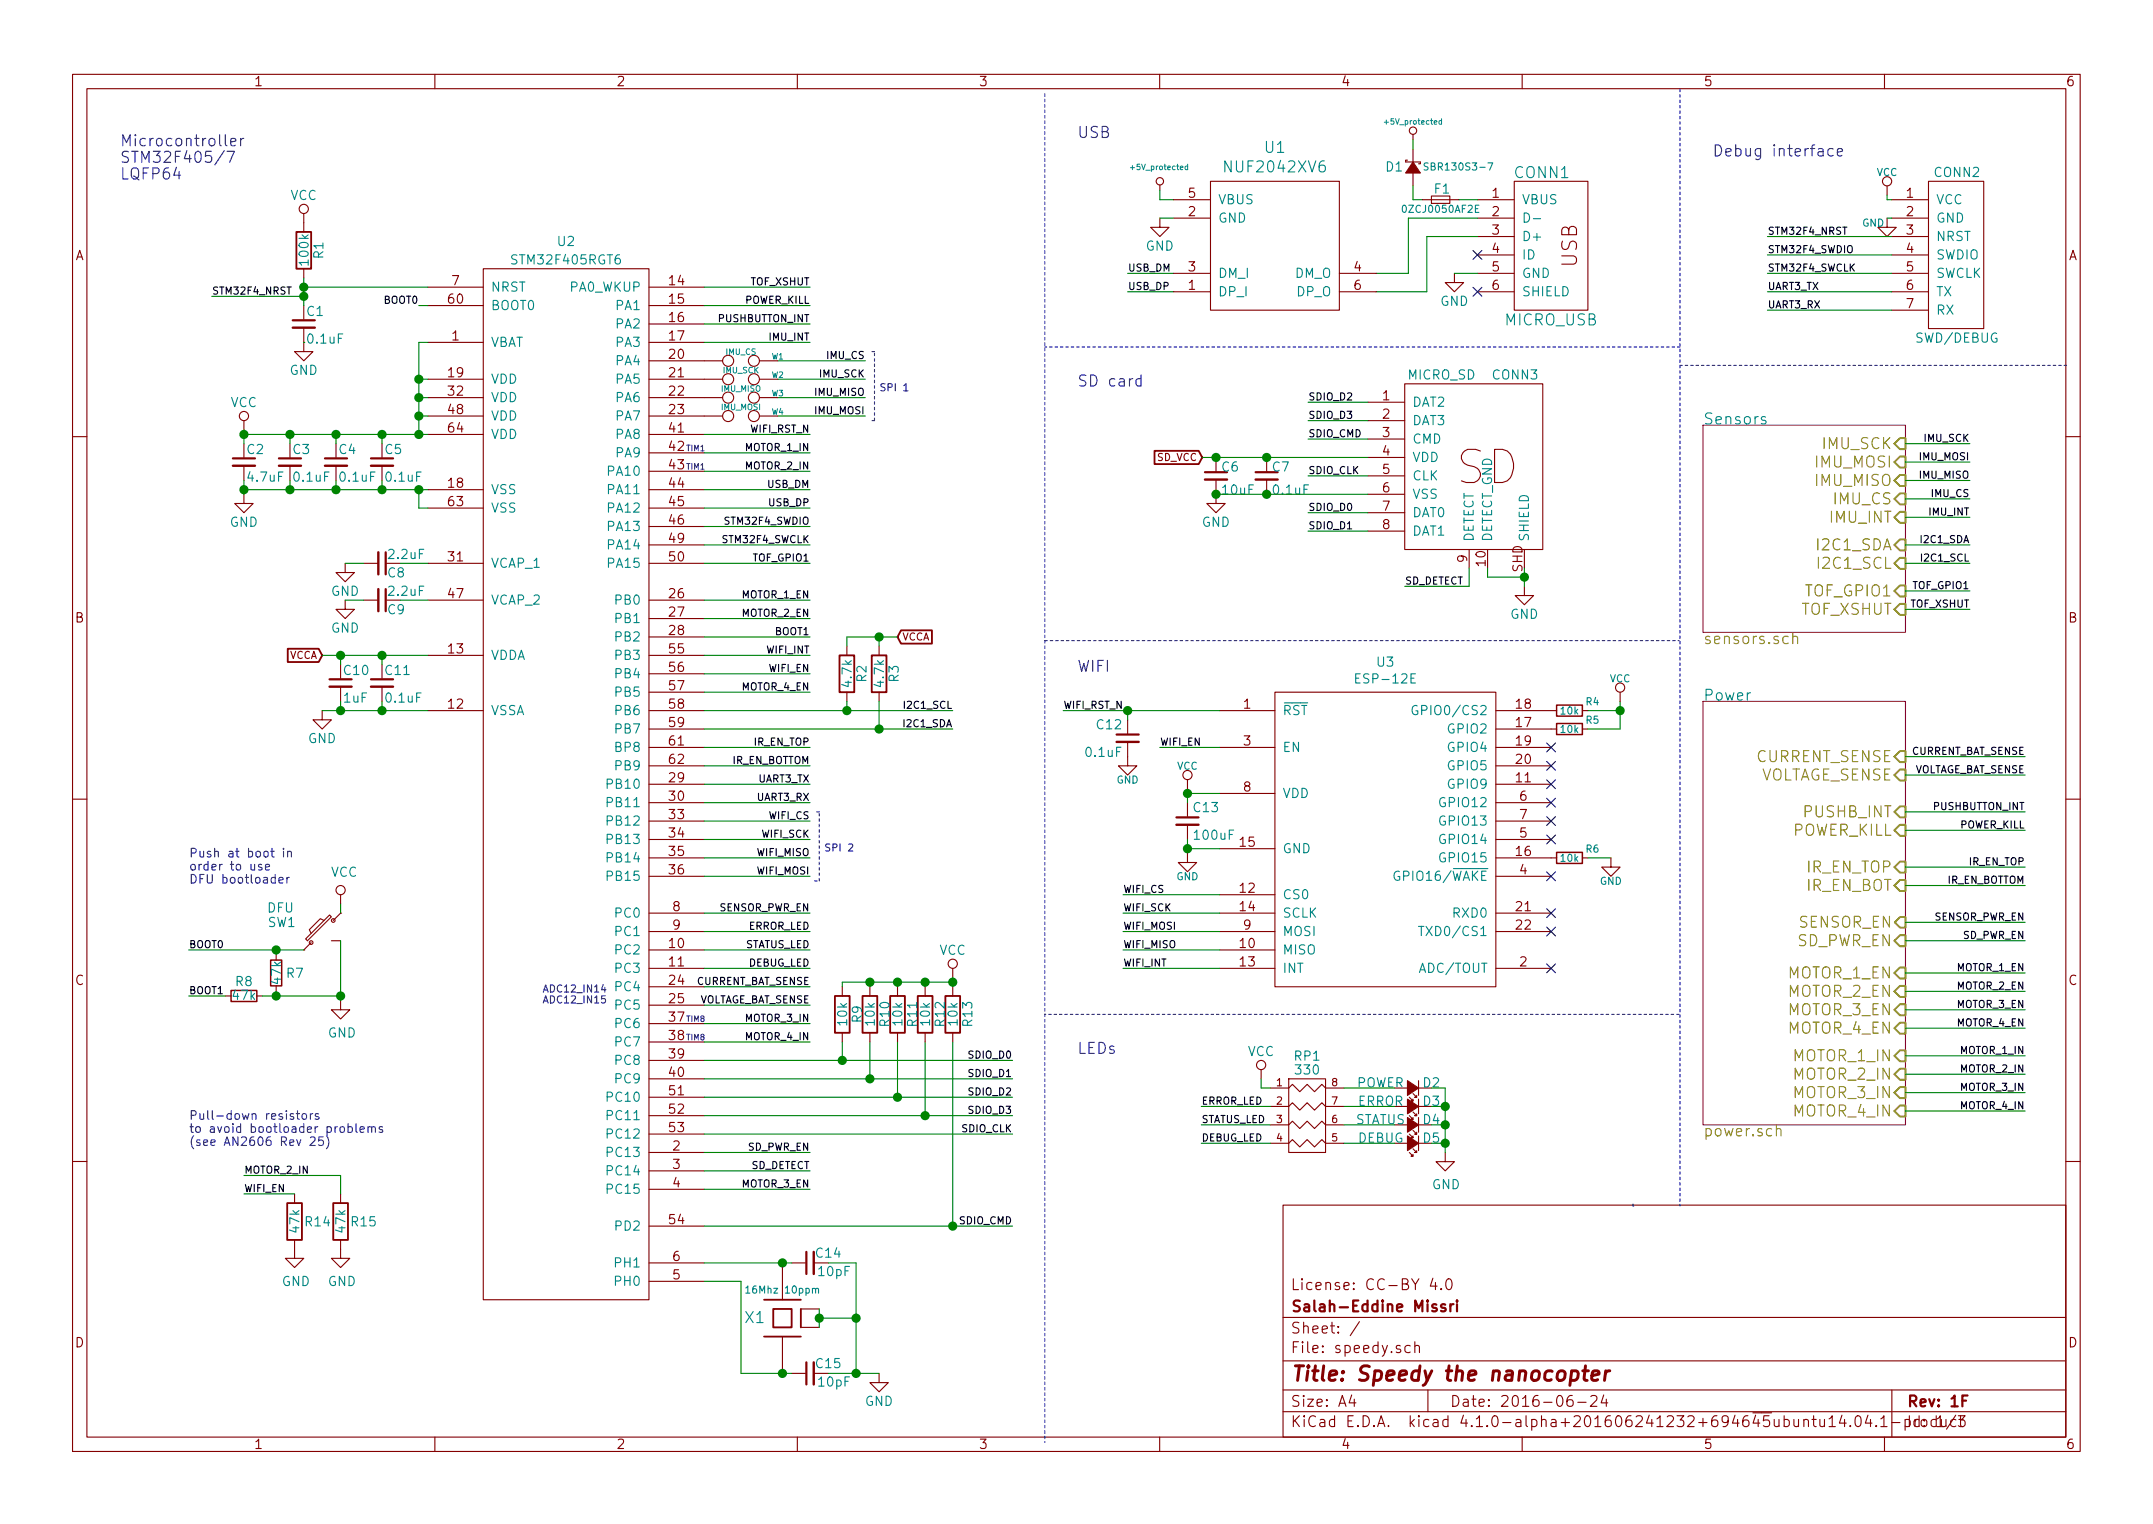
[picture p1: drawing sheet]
EESchema Schematic File Version 2
LIBS:speedy-cache
LIBS:power
LIBS:device
LIBS:transistors
LIBS:conn
LIBS:linear
LIBS:regul
LIBS:74xx
LIBS:cmos4000
LIBS:adc-dac
LIBS:memory
LIBS:xilinx
LIBS:microcontrollers
LIBS:dsp
LIBS:microchip
LIBS:analog_switches
LIBS:motorola
LIBS:texas
LIBS:intel
LIBS:audio
LIBS:interface
LIBS:digital-audio
LIBS:philips
LIBS:display
LIBS:cypress
LIBS:siliconi
LIBS:opto
LIBS:atmel
LIBS:contrib
LIBS:valves
LIBS:video
LIBS:stm32
LIBS:msp430
LIBS:motor_drivers
LIBS:ac-dc
LIBS:dc-dc
LIBS:ftdi
LIBS:nordicsemi
LIBS:sensors
LIBS:transf
LIBS:_antenna
LIBS:_audio
LIBS:_charge-pump-regulators
LIBS:Comp2014
LIBS:_connectors
LIBS:cvra
LIBS:_div
LIBS:_ic
LIBS:IRF
LIBS:_linear-regulators
LIBS:Mec
LIBS:National
LIBS:phoenix
LIBS:_sensors
LIBS:_stm32
LIBS:_wireless
LIBS:_power
LIBS:_motor_drivers
EELAYER 25 0
EELAYER END
$Descr A4 11693 8268
encoding utf-8
Sheet 1 3
Title "Speedy the nanocopter"
Date "2016-06-24"
Rev "1F"
Comp "Salah-Eddine Missri"
Comment1 "License: CC-BY 4.0"
Comment2 ""
Comment3 ""
Comment4 ""
$EndDescr
$Comp
L VCC #PWR01
U 1 1
P 1325 2325
F 0 "#PWR01" H 1325 2175 50  0001 C CNN
F 1 "VCC" H 1325 2475 50  0000 C CNN
F 2 "" H 1325 2325 60  0000 C CNN
F 3 "" H 1325 2325 60  0000 C CNN
	1    1325 2325
	1    0    0    -1  
$EndComp
$Comp
L GND #PWR02
U 1 1
P 1325 2675
F 0 "#PWR02" H 1325 2425 50  0001 C CNN
F 1 "GND" H 1325 2525 50  0000 C CNN
F 2 "" H 1325 2675 60  0000 C CNN
F 3 "" H 1325 2675 60  0000 C CNN
	1    1325 2675
	1    0    0    -1  
$EndComp
$Comp
L R R1
U 1 1
P 1650 1350
F 0 "R1" V 1730 1350 50  0000 C CNN
F 1 "100k" V 1650 1350 50  0000 C CNN
F 2 "_std:_0402" V 1580 1350 30  0001 C CNN
F 3 "" H 1650 1350 30  0000 C CNN
	1    1650 1350
	1    0    0    -1  
$EndComp
$Comp
L VCC #PWR03
U 1 1
P 1650 1200
F 0 "#PWR03" H 1650 1050 50  0001 C CNN
F 1 "VCC" H 1650 1350 50  0000 C CNN
F 2 "" H 1650 1200 60  0000 C CNN
F 3 "" H 1650 1200 60  0000 C CNN
	1    1650 1200
	1    0    0    -1  
$EndComp
$Comp
L GND #PWR04
U 1 1
P 1650 1850
F 0 "#PWR04" H 1650 1600 50  0001 C CNN
F 1 "GND" H 1650 1700 50  0000 C CNN
F 2 "" H 1650 1850 60  0000 C CNN
F 3 "" H 1650 1850 60  0000 C CNN
	1    1650 1850
	1    0    0    -1  
$EndComp
Text Label 1150 1600 0    39   ~ 0
STM32F4_NRST
$Comp
L GND #PWR05
U 1 1
P 1875 3250
F 0 "#PWR05" H 1875 3000 50  0001 C CNN
F 1 "GND" H 1875 3100 50  0000 C CNN
F 2 "" H 1875 3250 60  0000 C CNN
F 3 "" H 1875 3250 60  0000 C CNN
	1    1875 3250
	1    0    0    -1  
$EndComp
$Comp
L GND #PWR06
U 1 1
P 1875 3050
F 0 "#PWR06" H 1875 2800 50  0001 C CNN
F 1 "GND" H 1875 2900 50  0000 C CNN
F 2 "" H 1875 3050 60  0000 C CNN
F 3 "" H 1875 3050 60  0000 C CNN
	1    1875 3050
	1    0    0    -1  
$EndComp
$Comp
L GND #PWR07
U 1 1
P 1750 3850
F 0 "#PWR07" H 1750 3600 50  0001 C CNN
F 1 "GND" H 1750 3700 50  0000 C CNN
F 2 "" H 1750 3850 60  0000 C CNN
F 3 "" H 1750 3850 60  0000 C CNN
	1    1750 3850
	1    0    0    -1  
$EndComp
$Comp
L GND #PWR08
U 1 1
P 4775 7450
F 0 "#PWR08" H 4775 7200 50  0001 C CNN
F 1 "GND" H 4775 7300 50  0000 C CNN
F 2 "" H 4775 7450 60  0000 C CNN
F 3 "" H 4775 7450 60  0000 C CNN
	1    4775 7450
	1    0    0    -1  
$EndComp
Text Label 4700 1950 2    39   ~ 0
IMU_CS
Text Label 4700 2050 2    39   ~ 0
IMU_SCK
Text Label 4700 2150 2    39   ~ 0
IMU_MISO
Text Label 4700 2250 2    39   ~ 0
IMU_MOSI
Text Label 5175 3850 2    39   ~ 0
I2C1_SCL
Text Label 5175 3950 2    39   ~ 0
I2C1_SDA
$Comp
L R R2
U 1 1
P 4600 3650
F 0 "R2" V 4680 3650 50  0000 C CNN
F 1 "4.7k" V 4600 3650 50  0000 C CNN
F 2 "_std:_0402" V 4530 3650 30  0001 C CNN
F 3 "" H 4600 3650 30  0000 C CNN
	1    4600 3650
	1    0    0    -1  
$EndComp
$Comp
L R R3
U 1 1
P 4775 3650
F 0 "R3" V 4855 3650 50  0000 C CNN
F 1 "4.7k" V 4775 3650 50  0000 C CNN
F 2 "_std:_0402" V 4705 3650 30  0001 C CNN
F 3 "" H 4775 3650 30  0000 C CNN
	1    4775 3650
	1    0    0    -1  
$EndComp
$Comp
L MICRO_USB CONN1
U 1 1
P 8375 1325
F 0 "CONN1" H 8375 1725 60  0000 C CNN
F 1 "MICRO_USB" H 8425 925 60  0000 C CNN
F 2 "_connectors:_Micro-USB-AB-receptacle-SMT-th" H 8375 1325 60  0001 C CNN
F 3 "" H 8375 1325 60  0000 C CNN
	1    8375 1325
	1    0    0    -1  
$EndComp
Text Label 6125 1475 0    39   ~ 0
USB_DM
Text Label 6125 1575 0    39   ~ 0
USB_DP
NoConn ~ 8025 1375
NoConn ~ 8025 1575
$Comp
L GND #PWR09
U 1 1
P 6300 1175
F 0 "#PWR09" H 6300 925 50  0001 C CNN
F 1 "GND" H 6300 1025 50  0000 C CNN
F 2 "" H 6300 1175 60  0000 C CNN
F 3 "" H 6300 1175 60  0000 C CNN
	1    6300 1175
	1    0    0    -1  
$EndComp
Text Label 4400 1850 2    39   ~ 0
IMU_INT
Text Label 10700 3050 2    39   ~ 0
I2C1_SCL
Text Label 10700 2950 2    39   ~ 0
I2C1_SDA
Text Label 10700 2700 2    39   ~ 0
IMU_CS
Text Label 10700 2400 2    39   ~ 0
IMU_SCK
Text Label 10700 2600 2    39   ~ 0
IMU_MISO
Text Label 10700 2500 2    39   ~ 0
IMU_MOSI
Text Label 10700 2800 2    39   ~ 0
IMU_INT
Text Label 4400 2650 2    39   ~ 0
USB_DM
Text Label 4400 2750 2    39   ~ 0
USB_DP
$Comp
L MICRO_SD CONN3
U 1 1
P 8030 2525
F 0 "CONN3" H 8230 3025 50  0000 C CNN
F 1 "MICRO_SD" H 7830 3025 50  0000 C CNN
F 2 "_div:_Molex-microSD-502570-0893" H 8130 2525 50  0001 C CNN
F 3 "DOCUMENTATION" H 8130 2525 50  0001 C CNN
	1    8030 2525
	1    0    0    -1  
$EndComp
Text Label 7105 2175 0    39   ~ 0
SDIO_D2
Text Label 7105 2275 0    39   ~ 0
SDIO_D3
Text Label 7105 2775 0    39   ~ 0
SDIO_D0
Text Label 7105 2875 0    39   ~ 0
SDIO_D1
Text Label 7105 2575 0    39   ~ 0
SDIO_CLK
Text Label 7105 2375 0    39   ~ 0
SDIO_CMD
$Comp
L GND #PWR010
U 1 1
P 6605 2675
F 0 "#PWR010" H 6605 2425 50  0001 C CNN
F 1 "GND" H 6605 2525 50  0000 C CNN
F 2 "" H 6605 2675 60  0000 C CNN
F 3 "" H 6605 2675 60  0000 C CNN
	1    6605 2675
	1    0    0    -1  
$EndComp
Text Label 11000 5100 2    39   ~ 0
SD_PWR_EN
Text Label 7630 3175 0    39   ~ 0
SD_DETECT
$Comp
L GND #PWR011
U 1 1
P 8280 3175
F 0 "#PWR011" H 8280 2925 50  0001 C CNN
F 1 "GND" H 8280 3025 50  0000 C CNN
F 2 "" H 8280 3175 60  0000 C CNN
F 3 "" H 8280 3175 60  0000 C CNN
	1    8280 3175
	1    0    0    -1  
$EndComp
Text Label 5500 5750 2    39   ~ 0
SDIO_D0
Text Label 5500 5850 2    39   ~ 0
SDIO_D1
Text Label 5500 5950 2    39   ~ 0
SDIO_D2
Text Label 5500 6050 2    39   ~ 0
SDIO_D3
Text Label 5500 6150 2    39   ~ 0
SDIO_CLK
Text Label 5500 6650 2    39   ~ 0
SDIO_CMD
Text Label 4400 6350 2    39   ~ 0
SD_DETECT
Text Label 11000 5275 2    39   ~ 0
MOTOR_1_EN
Text Label 11000 5375 2    39   ~ 0
MOTOR_2_EN
Text Label 11000 5475 2    39   ~ 0
MOTOR_3_EN
Text Label 11000 5575 2    39   ~ 0
MOTOR_4_EN
Text Label 11000 5725 2    39   ~ 0
MOTOR_1_IN
Text Label 11000 5825 2    39   ~ 0
MOTOR_2_IN
Text Label 11000 5925 2    39   ~ 0
MOTOR_3_IN
Text Label 11000 6025 2    39   ~ 0
MOTOR_4_IN
Text Label 4400 3250 2    39   ~ 0
MOTOR_1_EN
Text Label 4400 3350 2    39   ~ 0
MOTOR_2_EN
Text Label 4400 6450 2    39   ~ 0
MOTOR_3_EN
Text Label 4400 3750 2    39   ~ 0
MOTOR_4_EN
Text Label 4400 2450 2    39   ~ 0
MOTOR_1_IN
Text Label 4400 2550 2    39   ~ 0
MOTOR_2_IN
Text Label 4400 5550 2    39   ~ 0
MOTOR_3_IN
Text Label 4400 5650 2    39   ~ 0
MOTOR_4_IN
Text Notes 4475 4625 0    39   ~ 0
SPI 2
$Comp
L C_Small C7
U 1 1
P 6880 2575
F 0 "C7" H 6905 2625 50  0000 L CNN
F 1 "0.1uF" H 6905 2500 50  0000 L CNN
F 2 "_std:_0402" H 6880 2575 60  0001 C CNN
F 3 "" H 6880 2575 60  0000 C CNN
	1    6880 2575
	1    0    0    -1  
$EndComp
$Comp
L C_Small C6
U 1 1
P 6605 2575
F 0 "C6" H 6630 2625 50  0000 L CNN
F 1 "10uF" H 6630 2500 50  0000 L CNN
F 2 "_std:_0603" H 6605 2575 60  0001 C CNN
F 3 "" H 6605 2575 60  0000 C CNN
	1    6605 2575
	1    0    0    -1  
$EndComp
$Comp
L C_Small C14
U 1 1
P 4400 6850
F 0 "C14" V 4450 6675 50  0000 L CNN
F 1 "10pF" V 4350 6625 50  0000 L CNN
F 2 "_std:_0402" H 4400 6850 60  0001 C CNN
F 3 "" H 4400 6850 60  0000 C CNN
	1    4400 6850
	0    -1   -1   0   
$EndComp
$Comp
L C_Small C15
U 1 1
P 4400 7450
F 0 "C15" V 4450 7275 50  0000 L CNN
F 1 "10pF" V 4350 7225 50  0000 L CNN
F 2 "_std:_0402" H 4400 7450 60  0001 C CNN
F 3 "" H 4400 7450 60  0000 C CNN
	1    4400 7450
	0    -1   -1   0   
$EndComp
$Comp
L C_Small C11
U 1 1
P 2075 3700
F 0 "C11" H 2085 3770 50  0000 L CNN
F 1 "0.1uF" H 2085 3620 50  0000 L CNN
F 2 "_std:_0402" H 2075 3700 60  0001 C CNN
F 3 "" H 2075 3700 60  0000 C CNN
	1    2075 3700
	1    0    0    -1  
$EndComp
$Comp
L C_Small C10
U 1 1
P 1850 3700
F 0 "C10" H 1860 3770 50  0000 L CNN
F 1 "1uF" H 1860 3620 50  0000 L CNN
F 2 "_std:_0402" H 1850 3700 60  0001 C CNN
F 3 "" H 1850 3700 60  0000 C CNN
	1    1850 3700
	1    0    0    -1  
$EndComp
$Comp
L C_Small C5
U 1 1
P 2075 2500
F 0 "C5" H 2085 2570 50  0000 L CNN
F 1 "0.1uF" H 2085 2420 50  0000 L CNN
F 2 "_std:_0402" H 2075 2500 60  0001 C CNN
F 3 "" H 2075 2500 60  0000 C CNN
	1    2075 2500
	1    0    0    -1  
$EndComp
$Comp
L C_Small C3
U 1 1
P 1575 2500
F 0 "C3" H 1585 2570 50  0000 L CNN
F 1 "0.1uF" H 1585 2420 50  0000 L CNN
F 2 "_std:_0402" H 1575 2500 60  0001 C CNN
F 3 "" H 1575 2500 60  0000 C CNN
	1    1575 2500
	1    0    0    -1  
$EndComp
$Comp
L C_Small C2
U 1 1
P 1325 2500
F 0 "C2" H 1335 2570 50  0000 L CNN
F 1 "4.7uF" H 1335 2420 50  0000 L CNN
F 2 "_std:_0402" H 1325 2500 60  0001 C CNN
F 3 "" H 1325 2500 60  0000 C CNN
	1    1325 2500
	1    0    0    -1  
$EndComp
$Comp
L C_Small C9
U 1 1
P 2075 3250
F 0 "C9" V 2125 3275 50  0000 L CNN
F 1 "2.2uF" V 2025 3275 50  0000 L CNN
F 2 "_std:_0402" H 2075 3250 60  0001 C CNN
F 3 "" H 2075 3250 60  0000 C CNN
	1    2075 3250
	0    1    1    0   
$EndComp
$Comp
L C_Small C8
U 1 1
P 2075 3050
F 0 "C8" V 2125 3075 50  0000 L CNN
F 1 "2.2uF" V 2025 3075 50  0000 L CNN
F 2 "_std:_0402" H 2075 3050 60  0001 C CNN
F 3 "" H 2075 3050 60  0000 C CNN
	1    2075 3050
	0    1    1    0   
$EndComp
$Comp
L C_Small C1
U 1 1
P 1650 1750
F 0 "C1" H 1660 1820 50  0000 L CNN
F 1 "0.1uF" H 1660 1670 50  0000 L CNN
F 2 "_std:_0402" H 1650 1750 60  0001 C CNN
F 3 "" H 1650 1750 60  0000 C CNN
	1    1650 1750
	1    0    0    -1  
$EndComp
Text Label 6100 4850 0    39   ~ 0
WIFI_CS
Text Label 6100 4950 0    39   ~ 0
WIFI_SCK
Text Label 6100 5150 0    39   ~ 0
WIFI_MISO
Text Label 6100 5050 0    39   ~ 0
WIFI_MOSI
Text Label 6300 4050 0    39   ~ 0
WIFI_EN
Text Label 6100 5250 0    39   ~ 0
WIFI_INT
$Comp
L GND #PWR012
U 1 1
P 7900 1475
F 0 "#PWR012" H 7900 1225 50  0001 C CNN
F 1 "GND" H 7900 1325 50  0000 C CNN
F 2 "" H 7900 1475 60  0000 C CNN
F 3 "" H 7900 1475 60  0000 C CNN
	1    7900 1475
	1    0    0    -1  
$EndComp
Text Label 11000 4400 2    39   ~ 0
PUSHBUTTON_INT
Text Label 11000 4500 2    39   ~ 0
POWER_KILL
Text Label 4400 1750 2    39   ~ 0
PUSHBUTTON_INT
Text Label 4400 1650 2    39   ~ 0
POWER_KILL
Text Label 11000 4700 2    39   ~ 0
IR_EN_TOP
Text Label 11000 4800 2    39   ~ 0
IR_EN_BOTTOM
Text Label 4400 4050 2    39   ~ 0
IR_EN_TOP
Text Label 4400 4150 2    39   ~ 0
IR_EN_BOTTOM
$Comp
L F_Small F1
U 1 1
P 7825 1075
F 0 "F1" H 7785 1135 50  0000 L CNN
F 1 "0ZCJ0050AF2E" H 7825 1025 39  0000 C CNN
F 2 "_std:_0402" H 7825 1075 60  0001 C CNN
F 3 "" H 7825 1075 60  0000 C CNN
	1    7825 1075
	1    0    0    -1  
$EndComp
Text Label 11000 4100 2    39   ~ 0
CURRENT_BAT_SENSE
Text Label 11000 4200 2    39   ~ 0
VOLTAGE_BAT_SENSE
Text Label 4400 5350 2    39   ~ 0
CURRENT_BAT_SENSE
Text Label 4400 5450 2    39   ~ 0
VOLTAGE_BAT_SENSE
Text Notes 3300 5450 2    39   ~ 0
ADC12_IN14\nADC12_IN15
Text Label 9600 1275 0    39   ~ 0
STM32F4_NRST
$Comp
L VCC #PWR013
U 1 1
P 6850 5850
F 0 "#PWR013" H 6850 5700 50  0001 C CNN
F 1 "VCC" H 6850 6000 50  0000 C CNN
F 2 "" H 6850 5850 60  0000 C CNN
F 3 "" H 6850 5850 60  0000 C CNN
	1    6850 5850
	1    0    0    -1  
$EndComp
Text Label 6525 6000 0    39   ~ 0
ERROR_LED
Text Label 6525 6100 0    39   ~ 0
STATUS_LED
Text Label 6525 6200 0    39   ~ 0
DEBUG_LED
Text Label 4400 5050 2    39   ~ 0
ERROR_LED
Text Label 4400 5150 2    39   ~ 0
STATUS_LED
Text Label 4400 5250 2    39   ~ 0
DEBUG_LED
Text Notes 650  975  0    60   ~ 0
Microcontroller\nSTM32F405/7\nLQFP64
Text Notes 5850 2100 0    60   ~ 0
SD card
Text Notes 9300 850  0    60   ~ 0
Debug interface
Text Notes 5850 750  0    60   ~ 0
USB
Text Notes 5850 5725 0    60   ~ 0
LEDs
Text GLabel 4875 3450 2    39   Input ~ 0
VCCA
Text Label 11000 5000 2    39   ~ 0
SENSOR_PWR_EN
Text Label 4400 4950 2    39   ~ 0
SENSOR_PWR_EN
Text GLabel 1750 3550 0    39   Input ~ 0
VCCA
$Comp
L STM32F415RGT6 U2
U 1 1
P 3075 4400
F 0 "U2" H 3075 7500 50  0000 C CNN
F 1 "STM32F405RGT6" H 3075 7400 50  0000 C CNN
F 2 "_lqfp:_LQFP64" H 3075 4600 50  0001 C CNN
F 3 "DOCUMENTATION" H 3075 4600 50  0001 C CNN
	1    3075 4400
	1    0    0    -1  
$EndComp
$Comp
L C_Small C4
U 1 1
P 1825 2500
F 0 "C4" H 1835 2570 50  0000 L CNN
F 1 "0.1uF" H 1835 2420 50  0000 L CNN
F 2 "_std:_0402" H 1825 2500 60  0001 C CNN
F 3 "" H 1825 2500 60  0000 C CNN
	1    1825 2500
	1    0    0    -1  
$EndComp
$Comp
L XTAL-SMD-4-PADS X1
U 1 1
P 4250 7150
F 0 "X1" V 4250 7300 60  0000 C CNN
F 1 "16Mhz 10ppm" V 4400 7150 39  0000 C CNN
F 2 "_div:_TSX-3225-SMD-XTAL" H 4250 7150 60  0001 C CNN
F 3 "" H 4250 7150 60  0000 C CNN
	1    4250 7150
	0    -1   -1   0   
$EndComp
Text GLabel 6530 2475 0    39   Input ~ 0
SD_VCC
Text Label 4400 6250 2    39   ~ 0
SD_PWR_EN
$Comp
L GND #PWR014
U 1 1
P 10250 1175
F 0 "#PWR014" H 10250 925 50  0001 C CNN
F 1 "GND" H 10175 1150 39  0000 C CNN
F 2 "" H 10250 1175 60  0000 C CNN
F 3 "" H 10250 1175 60  0000 C CNN
	1    10250 1175
	1    0    0    -1  
$EndComp
$Comp
L VCC #PWR015
U 1 1
P 10250 1050
F 0 "#PWR015" H 10250 900 50  0001 C CNN
F 1 "VCC" H 10250 1175 39  0000 C CNN
F 2 "" H 10250 1050 60  0000 C CNN
F 3 "" H 10250 1050 60  0000 C CNN
	1    10250 1050
	1    0    0    -1  
$EndComp
Text Label 4400 3450 2    39   ~ 0
BOOT1
Text Label 2275 1650 2    39   ~ 0
BOOT0
Text Label 1025 5150 0    39   ~ 0
BOOT0
Text Label 1025 5400 0    39   ~ 0
BOOT1
$Comp
L GND #PWR016
U 1 1
P 1850 5425
F 0 "#PWR016" H 1850 5175 50  0001 C CNN
F 1 "GND" H 1858 5251 50  0000 C CNN
F 2 "" H 1850 5425 60  0000 C CNN
F 3 "" H 1850 5425 60  0000 C CNN
	1    1850 5425
	1    0    0    -1  
$EndComp
$Comp
L VCC #PWR017
U 1 1
P 1850 4900
F 0 "#PWR017" H 1850 4750 50  0001 C CNN
F 1 "VCC" H 1870 5074 50  0000 C CNN
F 2 "" H 1850 4900 60  0000 C CNN
F 3 "" H 1850 4900 60  0000 C CNN
	1    1850 4900
	1    0    0    -1  
$EndComp
Text Notes 1025 4800 0    47   ~ 0
Push at boot in \norder to use \nDFU bootloader
Text Notes 3725 5550 0    31   ~ 0
TIM8
Text Notes 3725 2550 0    31   ~ 0
TIM1
Text Notes 3725 2450 0    31   ~ 0
TIM1
Text Notes 3725 5650 0    31   ~ 0
TIM8
$Comp
L VCC #PWR018
U 1 1
P 5175 5300
F 0 "#PWR018" H 5175 5150 50  0001 C CNN
F 1 "VCC" H 5175 5450 50  0000 C CNN
F 2 "" H 5175 5300 60  0000 C CNN
F 3 "" H 5175 5300 60  0000 C CNN
	1    5175 5300
	1    0    0    -1  
$EndComp
$Comp
L R R13
U 1 1
P 5175 5500
F 0 "R13" V 5255 5500 50  0000 C CNN
F 1 "10k" V 5175 5500 50  0000 C CNN
F 2 "_std:_0402" V 5105 5500 30  0001 C CNN
F 3 "" H 5175 5500 30  0000 C CNN
	1    5175 5500
	1    0    0    -1  
$EndComp
$Comp
L PushButton_B3U SW1
U 1 1
P 1750 5050
F 0 "SW1" V 1796 5190 50  0000 L CNN
F 1 "DFU" V 1875 5200 50  0000 L CNN
F 2 "_div:SMD_Pushbutton_B3U-3100P" H 1750 5050 50  0001 C CNN
F 3 "" H 1750 5050 50  0000 C CNN
	1    1750 5050
	0    -1   -1   0   
$EndComp
$Comp
L R_Small R7
U 1 1
P 1500 5275
F 0 "R7" H 1550 5275 50  0000 L CNN
F 1 "47k" V 1500 5275 50  0000 C CNN
F 2 "_std:_0402" H 1500 5275 50  0001 C CNN
F 3 "" H 1500 5275 50  0000 C CNN
	1    1500 5275
	1    0    0    -1  
$EndComp
$Comp
L R_Small R8
U 1 1
P 1325 5400
F 0 "R8" V 1400 5400 50  0000 C CNN
F 1 "47k" V 1325 5400 50  0000 C CNN
F 2 "_std:_0402" H 1325 5400 50  0001 C CNN
F 3 "" H 1325 5400 50  0000 C CNN
	1    1325 5400
	0    1    -1   0   
$EndComp
Text Label 5775 3850 0    39   ~ 0
WIFI_RST_N
Text Label 1325 6375 0    39   ~ 0
MOTOR_2_IN
Text Label 1325 6475 0    39   ~ 0
WIFI_EN
$Comp
L R R14
U 1 1
P 1600 6625
F 0 "R14" H 1650 6625 50  0000 L CNN
F 1 "47k" V 1600 6625 50  0000 C CNN
F 2 "_std:_0402" V 1530 6625 30  0001 C CNN
F 3 "" H 1600 6625 30  0000 C CNN
	1    1600 6625
	1    0    0    -1  
$EndComp
$Comp
L R R15
U 1 1
P 1850 6625
F 0 "R15" H 1900 6625 50  0000 L CNN
F 1 "47k" V 1850 6625 50  0000 C CNN
F 2 "_std:_0402" V 1780 6625 30  0001 C CNN
F 3 "" H 1850 6625 30  0000 C CNN
	1    1850 6625
	1    0    0    -1  
$EndComp
$Comp
L GND #PWR019
U 1 1
P 1600 6775
F 0 "#PWR019" H 1600 6525 50  0001 C CNN
F 1 "GND" H 1608 6601 50  0000 C CNN
F 2 "" H 1600 6775 60  0000 C CNN
F 3 "" H 1600 6775 60  0000 C CNN
	1    1600 6775
	1    0    0    -1  
$EndComp
$Comp
L GND #PWR020
U 1 1
P 1850 6775
F 0 "#PWR020" H 1850 6525 50  0001 C CNN
F 1 "GND" H 1858 6601 50  0000 C CNN
F 2 "" H 1850 6775 60  0000 C CNN
F 3 "" H 1850 6775 60  0000 C CNN
	1    1850 6775
	1    0    0    -1  
$EndComp
Text Notes 1025 6225 0    47   ~ 0
Pull-down resistors \nto avoid bootloader problems \n(see AN2606 Rev 25)
$Comp
L SWD/DEBUG CONN2
U 1 1
P 10625 1375
F 0 "CONN2" H 10500 1825 50  0000 L CNN
F 1 "SWD/DEBUG" H 10400 925 50  0000 L CNN
F 2 "_connectors:_Molex-PicoBlade-SMD-7" H 10625 1325 50  0001 C CNN
F 3 "DOCUMENTATION" H 10625 1325 50  0001 C CNN
	1    10625 1375
	1    0    0    -1  
$EndComp
Text Label 4400 2850 2    39   ~ 0
STM32F4_SWDIO
Text Label 4400 2950 2    39   ~ 0
STM32F4_SWCLK
Text Label 4400 4250 2    39   ~ 0
UART3_TX
Text Label 4400 4350 2    39   ~ 0
UART3_RX
Text Label 9600 1675 0    39   ~ 0
UART3_RX
Text Label 9600 1575 0    39   ~ 0
UART3_TX
Text Label 9600 1475 0    39   ~ 0
STM32F4_SWCLK
Text Label 9600 1375 0    39   ~ 0
STM32F4_SWDIO
Text Label 10700 3200 2    39   ~ 0
TOF_GPIO1
Text Label 10700 3300 2    39   ~ 0
TOF_XSHUT
Text Label 4400 1550 2    39   ~ 0
TOF_XSHUT
Text Label 4400 3050 2    39   ~ 0
TOF_GPIO1
Text Label 4400 4450 2    39   ~ 0
WIFI_CS
Text Label 4400 4550 2    39   ~ 0
WIFI_SCK
Text Label 4400 4650 2    39   ~ 0
WIFI_MISO
Text Label 4400 4750 2    39   ~ 0
WIFI_MOSI
Text Label 4400 3650 2    39   ~ 0
WIFI_EN
Text Label 4400 3550 2    39   ~ 0
WIFI_INT
Text Label 4400 2350 2    39   ~ 0
WIFI_RST_N
Text Notes 4775 2125 0    39   ~ 0
SPI 1
$Sheet
S 9250 2300 1100 1125
U 5536C66B
F0 "Sensors" 60
F1 "sensors.sch" 60
F2 "I2C1_SDA" I R 10350 2950 60 
F3 "I2C1_SCL" I R 10350 3050 60 
F4 "IMU_SCK" I R 10350 2400 60 
F5 "IMU_MOSI" I R 10350 2500 60 
F6 "IMU_MISO" I R 10350 2600 60 
F7 "IMU_CS" I R 10350 2700 60 
F8 "IMU_INT" I R 10350 2800 60 
F9 "TOF_GPIO1" I R 10350 3200 60 
F10 "TOF_XSHUT" I R 10350 3300 60 
$EndSheet
$Comp
L D_Schottky_Small-RESCUE-speedy D1
U 1 1
P 7675 900
F 0 "D1" V 7675 950 50  0000 L CNN
F 1 "SBR130S3-7" V 7675 850 39  0000 R CNN
F 2 "_std:_SOD-323" V 7675 900 60  0001 C CNN
F 3 "" V 7675 900 60  0000 C CNN
	1    7675 900 
	0    -1   -1   0   
$EndComp
$Comp
L +5V_protected #PWR021
U 1 1
P 7675 750
F 0 "#PWR021" H 7675 840 20  0001 C CNN
F 1 "+5V_protected" H 7675 850 30  0000 C CNN
F 2 "" H 7675 750 60  0000 C CNN
F 3 "" H 7675 750 60  0000 C CNN
	1    7675 750 
	1    0    0    -1  
$EndComp
$Comp
L +5V_protected #PWR022
U 1 1
P 6300 1025
F 0 "#PWR022" H 6300 1115 20  0001 C CNN
F 1 "+5V_protected" H 6296 1153 30  0000 C CNN
F 2 "" H 6300 1025 60  0000 C CNN
F 3 "" H 6300 1025 60  0000 C CNN
	1    6300 1025
	1    0    0    -1  
$EndComp
$Sheet
S 9250 3800 1100 2300
U 55379F3E
F0 "Power" 59
F1 "power.sch" 59
F2 "MOTOR_1_EN" I R 10350 5275 60 
F3 "MOTOR_1_IN" I R 10350 5725 60 
F4 "MOTOR_2_EN" I R 10350 5375 60 
F5 "MOTOR_2_IN" I R 10350 5825 60 
F6 "MOTOR_3_EN" I R 10350 5475 60 
F7 "MOTOR_3_IN" I R 10350 5925 60 
F8 "MOTOR_4_EN" I R 10350 5575 60 
F9 "MOTOR_4_IN" I R 10350 6025 60 
F10 "PUSHB_INT" I R 10350 4400 60 
F11 "POWER_KILL" I R 10350 4500 60 
F12 "IR_EN_TOP" I R 10350 4700 60 
F13 "IR_EN_BOT" I R 10350 4800 60 
F14 "CURRENT_SENSE" I R 10350 4100 60 
F15 "VOLTAGE_SENSE" I R 10350 4200 60 
F16 "SENSOR_EN" I R 10350 5000 59 
F17 "SD_PWR_EN" I R 10350 5100 60 
$EndSheet
$Comp
L R_PACK4 RP1
U 1 1
P 7100 6250
F 0 "RP1" H 7100 6775 50  0000 C CNN
F 1 "330" H 7100 6700 50  0000 C CNN
F 2 "Resistors_SMD:R_Array_Concave_4x0402" H 7100 6250 50  0001 C CNN
F 3 "" H 7100 6250 50  0000 C CNN
	1    7100 6250
	1    0    0    -1  
$EndComp
$Comp
L Led_Small D2
U 1 1
P 7675 5900
F 0 "D2" H 7575 5875 50  0000 C CNN
F 1 "POWER" H 7850 5875 50  0000 C CNN
F 2 "_std:_LED_0603" V 7675 5900 50  0001 C CNN
F 3 "" V 7675 5900 50  0000 C CNN
	1    7675 5900
	-1   0    0    1   
$EndComp
$Comp
L Led_Small D3
U 1 1
P 7675 6000
F 0 "D3" H 7575 5975 50  0000 C CNN
F 1 "ERROR" H 7850 5975 50  0000 C CNN
F 2 "_std:_LED_0603" V 7675 6000 50  0001 C CNN
F 3 "" V 7675 6000 50  0000 C CNN
	1    7675 6000
	-1   0    0    1   
$EndComp
$Comp
L Led_Small D4
U 1 1
P 7675 6100
F 0 "D4" H 7575 6075 50  0000 C CNN
F 1 "STATUS" H 7850 6075 50  0000 C CNN
F 2 "_std:_LED_0603" V 7675 6100 50  0001 C CNN
F 3 "" V 7675 6100 50  0000 C CNN
	1    7675 6100
	-1   0    0    1   
$EndComp
$Comp
L Led_Small D5
U 1 1
P 7675 6200
F 0 "D5" H 7575 6175 50  0000 C CNN
F 1 "DEBUG" H 7850 6175 50  0000 C CNN
F 2 "_std:_LED_0603" V 7675 6200 50  0001 C CNN
F 3 "" V 7675 6200 50  0000 C CNN
	1    7675 6200
	-1   0    0    1   
$EndComp
$Comp
L GND #PWR023
U 1 1
P 7850 6250
F 0 "#PWR023" H 7850 6000 50  0001 C CNN
F 1 "GND" H 7855 6077 50  0000 C CNN
F 2 "" H 7850 6250 60  0000 C CNN
F 3 "" H 7850 6250 60  0000 C CNN
	1    7850 6250
	1    0    0    -1  
$EndComp
$Comp
L ESP-12E U3
U 1 1
P 7525 4400
F 0 "U3" H 7525 5215 50  0000 C CNN
F 1 "ESP-12E" H 7525 5124 50  0000 C CNN
F 2 "_esp:ESP-12-E" H 7525 4400 50  0001 C CNN
F 3 "" H 7525 4400 50  0001 C CNN
	1    7525 4400
	1    0    0    -1  
$EndComp
Connection ~ 5175 6650
Wire Wire Line
	5175 5650 5175 6650
Wire Wire Line
	4400 3450 3825 3450
Wire Wire Line
	4400 6450 3825 6450
Wire Wire Line
	10250 1075 10275 1075
Wire Wire Line
	10250 1050 10250 1075
Wire Wire Line
	10250 1175 10275 1175
Wire Wire Line
	9600 1675 10275 1675
Wire Wire Line
	10275 1475 9600 1475
Wire Wire Line
	4400 3750 3825 3750
Wire Wire Line
	9600 1575 10275 1575
Wire Wire Line
	10275 1375 9600 1375
Wire Wire Line
	9600 1275 10275 1275
Wire Notes Line
	5675 3470 9120 3470
Wire Notes Line
	9120 5500 5675 5500
Wire Notes Line
	8870 6540 8870 6530
Wire Notes Line
	8875 6540 8870 6540
Wire Notes Line
	9125 475  9125 6540
Wire Wire Line
	10350 5100 11000 5100
Wire Wire Line
	10350 5000 11000 5000
Wire Wire Line
	10350 4200 11000 4200
Wire Wire Line
	10350 4100 11000 4100
Wire Wire Line
	3825 2950 4400 2950
Wire Wire Line
	4400 2850 3825 2850
Wire Wire Line
	3825 5050 4400 5050
Wire Wire Line
	4400 4950 3825 4950
Wire Wire Line
	3825 5550 4400 5550
Wire Wire Line
	4400 5650 3825 5650
Wire Wire Line
	4400 3350 3825 3350
Wire Wire Line
	4400 3250 3825 3250
Wire Wire Line
	3825 2350 4400 2350
Wire Wire Line
	4400 2450 3825 2450
Wire Wire Line
	4400 2550 3825 2550
Wire Wire Line
	4400 1750 3825 1750
Wire Wire Line
	4400 6350 3825 6350
Wire Wire Line
	3825 4750 4400 4750
Wire Wire Line
	3825 4650 4400 4650
Wire Wire Line
	3825 4550 4400 4550
Wire Wire Line
	3825 4450 4400 4450
Wire Wire Line
	3825 4350 4400 4350
Wire Wire Line
	4400 4250 3825 4250
Wire Wire Line
	3825 2750 4400 2750
Wire Wire Line
	4400 2650 3825 2650
Wire Wire Line
	4225 2250 4700 2250
Wire Wire Line
	4225 2150 4700 2150
Wire Wire Line
	4225 2050 4700 2050
Wire Wire Line
	4225 1950 4700 1950
Wire Wire Line
	3825 1850 4400 1850
Wire Wire Line
	4450 7150 4650 7150
Connection ~ 4450 7150
Wire Wire Line
	4025 6950 3825 6950
Connection ~ 1850 3850
Connection ~ 2075 3850
Wire Wire Line
	2075 3850 2075 3800
Wire Wire Line
	1750 3850 2325 3850
Wire Wire Line
	1850 3800 1850 3850
Connection ~ 2075 3550
Wire Wire Line
	2075 3550 2075 3600
Connection ~ 1850 3550
Wire Wire Line
	1850 3600 1850 3550
Wire Wire Line
	1750 3550 2325 3550
Wire Wire Line
	1875 3050 1975 3050
Wire Wire Line
	1875 3250 1975 3250
Wire Wire Line
	2175 3250 2325 3250
Wire Wire Line
	2175 3050 2325 3050
Wire Wire Line
	1325 2650 2325 2650
Wire Wire Line
	1325 2350 2325 2350
Connection ~ 2275 2650
Wire Wire Line
	2275 2750 2325 2750
Wire Wire Line
	2275 2650 2275 2750
Connection ~ 2275 2250
Wire Wire Line
	2275 2250 2325 2250
Connection ~ 2275 2150
Wire Wire Line
	2275 2150 2325 2150
Connection ~ 2275 2050
Wire Wire Line
	2275 2050 2325 2050
Connection ~ 2275 2350
Wire Wire Line
	2275 1850 2275 2350
Wire Wire Line
	2325 1850 2275 1850
Wire Wire Line
	2275 1650 2325 1650
Connection ~ 4775 3450
Wire Wire Line
	4600 3450 4875 3450
Wire Notes Line
	5675 500  5675 7825
Wire Wire Line
	4400 5250 3825 5250
Wire Wire Line
	4400 5150 3825 5150
Wire Wire Line
	4400 6250 3825 6250
Wire Wire Line
	4400 5450 3825 5450
Wire Wire Line
	4400 5350 3825 5350
Wire Wire Line
	4400 4150 3825 4150
Wire Wire Line
	4400 4050 3825 4050
Wire Wire Line
	10350 4700 11000 4700
Wire Wire Line
	10350 4800 11000 4800
Wire Wire Line
	10350 4400 11000 4400
Wire Wire Line
	10350 4500 11000 4500
Wire Wire Line
	7750 1275 8025 1275
Wire Wire Line
	7750 1575 7750 1275
Wire Wire Line
	7475 1575 7750 1575
Wire Wire Line
	7650 1475 7475 1475
Wire Wire Line
	7650 1175 7650 1475
Wire Wire Line
	8025 1175 7650 1175
Wire Wire Line
	7925 1075 8025 1075
Wire Wire Line
	7900 1475 8025 1475
Wire Wire Line
	6300 1175 6375 1175
Wire Wire Line
	6300 1075 6375 1075
Wire Wire Line
	6125 1475 6375 1475
Wire Wire Line
	6125 1575 6375 1575
Wire Wire Line
	6625 5250 6100 5250
Wire Wire Line
	6625 5150 6100 5150
Wire Wire Line
	6625 5050 6100 5050
Wire Wire Line
	6625 4950 6100 4950
Wire Wire Line
	6625 4850 6100 4850
Wire Wire Line
	6625 4050 6300 4050
Wire Wire Line
	2075 2350 2075 2400
Wire Wire Line
	2075 2650 2075 2600
Wire Wire Line
	1825 2650 1825 2600
Wire Wire Line
	1825 2350 1825 2400
Wire Wire Line
	1575 2400 1575 2350
Wire Wire Line
	1575 2650 1575 2600
Wire Wire Line
	1325 2600 1325 2675
Wire Wire Line
	1325 2325 1325 2400
Connection ~ 2075 2350
Connection ~ 1825 2350
Connection ~ 1575 2350
Connection ~ 1575 2650
Connection ~ 1825 2650
Connection ~ 2075 2650
Connection ~ 1325 2650
Connection ~ 1325 2350
Connection ~ 1650 1550
Wire Wire Line
	2325 1550 1650 1550
Wire Wire Line
	1650 1500 1650 1650
Wire Wire Line
	1650 1850 1650 1850
Wire Wire Line
	1650 1600 1150 1600
Connection ~ 1650 1600
Wire Wire Line
	3825 6850 4300 6850
Wire Wire Line
	4025 7450 4300 7450
Wire Wire Line
	4650 6850 4650 7450
Wire Wire Line
	4500 7450 4775 7450
Connection ~ 4650 7450
Wire Wire Line
	4650 6850 4500 6850
Connection ~ 4650 7150
Connection ~ 4250 6850
Wire Wire Line
	4025 6950 4025 7450
Connection ~ 4250 7450
Wire Wire Line
	3825 3950 5175 3950
Wire Wire Line
	3825 3850 5175 3850
Wire Wire Line
	4600 3800 4600 3850
Connection ~ 4600 3850
Wire Wire Line
	4775 3800 4775 3950
Connection ~ 4775 3950
Wire Wire Line
	4600 3450 4600 3500
Wire Wire Line
	4775 3450 4775 3500
Wire Wire Line
	10350 2400 10700 2400
Wire Wire Line
	10350 2500 10700 2500
Wire Wire Line
	10350 2600 10700 2600
Wire Wire Line
	10350 2700 10700 2700
Wire Wire Line
	10350 2800 10700 2800
Wire Wire Line
	10350 2950 10700 2950
Wire Wire Line
	10350 3050 10700 3050
Wire Wire Line
	7105 2175 7430 2175
Wire Wire Line
	7430 2275 7105 2275
Wire Wire Line
	7430 2375 7105 2375
Wire Wire Line
	7105 2575 7430 2575
Wire Wire Line
	7430 2775 7105 2775
Wire Wire Line
	7105 2875 7430 2875
Wire Wire Line
	6530 2475 7430 2475
Connection ~ 6880 2475
Wire Wire Line
	6605 2675 7430 2675
Connection ~ 6880 2675
Connection ~ 6605 2675
Connection ~ 6605 2475
Wire Wire Line
	7630 3175 7980 3175
Wire Wire Line
	7980 3175 7980 3075
Wire Wire Line
	8280 3075 8280 3175
Wire Wire Line
	8080 3075 8080 3125
Wire Wire Line
	8080 3125 8280 3125
Connection ~ 8280 3125
Wire Wire Line
	3825 5750 5500 5750
Wire Wire Line
	3825 6650 5500 6650
Wire Wire Line
	3825 6150 5500 6150
Wire Wire Line
	3825 6050 5500 6050
Wire Wire Line
	3825 5850 5500 5850
Wire Wire Line
	3825 5950 5500 5950
Wire Wire Line
	4575 5650 4575 5750
Connection ~ 4575 5750
Connection ~ 4725 5850
Connection ~ 4875 5950
Connection ~ 5025 6050
Wire Wire Line
	4450 7100 4450 7200
Wire Wire Line
	10350 5275 11000 5275
Wire Wire Line
	10350 5375 11000 5375
Wire Wire Line
	10350 5475 11000 5475
Wire Wire Line
	10350 5575 11000 5575
Wire Wire Line
	10350 5725 11000 5725
Wire Wire Line
	10350 5825 11000 5825
Wire Wire Line
	10350 5925 11000 5925
Wire Wire Line
	10350 6025 11000 6025
Wire Wire Line
	1850 4900 1850 4950
Wire Wire Line
	1025 5150 1650 5150
Wire Wire Line
	1500 5175 1500 5150
Connection ~ 1500 5150
Wire Wire Line
	1425 5400 1850 5400
Wire Wire Line
	1500 5400 1500 5375
Wire Wire Line
	1225 5400 1025 5400
Connection ~ 1500 5400
Wire Wire Line
	1850 5100 1850 5425
Connection ~ 1850 5400
Wire Wire Line
	3825 1650 4400 1650
Wire Wire Line
	5775 3850 6625 3850
Wire Wire Line
	1325 6375 1850 6375
Wire Wire Line
	1850 6375 1850 6475
Wire Wire Line
	4400 3550 3825 3550
Wire Wire Line
	4400 3650 3825 3650
Wire Wire Line
	10350 3300 10700 3300
Wire Wire Line
	10350 3200 10700 3200
Wire Wire Line
	3825 1550 4400 1550
Wire Wire Line
	4400 3050 3825 3050
Wire Notes Line
	4425 4775 4450 4775
Wire Notes Line
	4450 4775 4450 4400
Wire Notes Line
	4450 4400 4425 4400
Wire Notes Line
	4750 2275 4750 1900
Wire Notes Line
	4750 1900 4725 1900
Wire Wire Line
	7725 1075 7675 1075
Wire Wire Line
	7675 1075 7675 1000
Wire Wire Line
	7675 800  7675 750 
Wire Wire Line
	6300 1075 6300 1025
Wire Wire Line
	7575 5900 7300 5900
Wire Wire Line
	7300 6000 7575 6000
Wire Wire Line
	7575 6100 7300 6100
Wire Wire Line
	7300 6200 7575 6200
Wire Wire Line
	7850 5900 7850 6250
Wire Wire Line
	7850 6200 7775 6200
Wire Wire Line
	7850 6100 7775 6100
Connection ~ 7850 6200
Wire Wire Line
	7850 6000 7775 6000
Connection ~ 7850 6100
Wire Wire Line
	7850 5900 7775 5900
Connection ~ 7850 6000
Wire Wire Line
	6525 6100 6900 6100
Wire Wire Line
	6525 6200 6900 6200
Wire Wire Line
	6525 6000 6900 6000
Wire Wire Line
	6850 5850 6850 5900
Wire Wire Line
	6850 5900 6900 5900
Wire Notes Line
	9125 1875 5675 1875
Wire Wire Line
	4725 5850 4725 5650
Wire Wire Line
	4875 5950 4875 5650
Wire Wire Line
	5025 6050 5025 5650
$Comp
L R_Small R4
U 1 1
P 8525 3850
F 0 "R4" V 8475 3975 39  0000 C CNN
F 1 "10k" V 8525 3850 39  0000 C CNN
F 2 "_std:_0402" H 8525 3850 50  0001 C CNN
F 3 "" H 8525 3850 50  0000 C CNN
	1    8525 3850
	0    1    1    0   
$EndComp
$Comp
L R_Small R5
U 1 1
P 8525 3950
F 0 "R5" V 8475 4075 39  0000 C CNN
F 1 "10k" V 8525 3950 39  0000 C CNN
F 2 "_std:_0402" H 8525 3950 50  0001 C CNN
F 3 "" H 8525 3950 50  0000 C CNN
	1    8525 3950
	0    1    1    0   
$EndComp
Wire Wire Line
	8800 3800 8800 3950
Wire Wire Line
	8800 3850 8625 3850
Wire Wire Line
	8800 3950 8625 3950
Connection ~ 8800 3850
$Comp
L R_Small R6
U 1 1
P 8525 4650
F 0 "R6" V 8475 4775 39  0000 C CNN
F 1 "10k" V 8525 4650 39  0000 C CNN
F 2 "_std:_0402" H 8525 4650 50  0001 C CNN
F 3 "" H 8525 4650 50  0000 C CNN
	1    8525 4650
	0    1    1    0   
$EndComp
Wire Wire Line
	8750 4650 8625 4650
$Comp
L C_Small C13
U 1 1
P 6450 4450
F 0 "C13" H 6475 4525 50  0000 L CNN
F 1 "100uF" H 6475 4375 50  0000 L CNN
F 2 "_std:_0603" H 6450 4450 60  0001 C CNN
F 3 "" H 6450 4450 60  0000 C CNN
	1    6450 4450
	1    0    0    -1  
$EndComp
Wire Wire Line
	6450 4550 6450 4625
Wire Wire Line
	6450 4600 6625 4600
Wire Wire Line
	6625 4300 6450 4300
Wire Wire Line
	6450 4275 6450 4350
$Comp
L VCC #PWR024
U 1 1
P 6450 4275
F 0 "#PWR024" H 6450 4125 50  0001 C CNN
F 1 "VCC" H 6450 4400 39  0000 C CNN
F 2 "" H 6450 4275 60  0000 C CNN
F 3 "" H 6450 4275 60  0000 C CNN
	1    6450 4275
	1    0    0    -1  
$EndComp
Connection ~ 6450 4300
$Comp
L GND #PWR025
U 1 1
P 6450 4625
F 0 "#PWR025" H 6450 4375 50  0001 C CNN
F 1 "GND" H 6450 4500 39  0000 C CNN
F 2 "" H 6450 4625 60  0000 C CNN
F 3 "" H 6450 4625 60  0000 C CNN
	1    6450 4625
	1    0    0    -1  
$EndComp
Connection ~ 6450 4600
$Comp
L VCC #PWR026
U 1 1
P 8800 3800
F 0 "#PWR026" H 8800 3650 50  0001 C CNN
F 1 "VCC" H 8800 3925 39  0000 C CNN
F 2 "" H 8800 3800 60  0000 C CNN
F 3 "" H 8800 3800 60  0000 C CNN
	1    8800 3800
	1    0    0    -1  
$EndComp
$Comp
L GND #PWR027
U 1 1
P 8750 4650
F 0 "#PWR027" H 8750 4400 50  0001 C CNN
F 1 "GND" H 8750 4525 39  0000 C CNN
F 2 "" H 8750 4650 60  0000 C CNN
F 3 "" H 8750 4650 60  0000 C CNN
	1    8750 4650
	1    0    0    -1  
$EndComp
$Comp
L C_Small C12
U 1 1
P 6125 4000
F 0 "C12" H 6150 4075 50  0000 L CNN
F 1 "0.1uF" H 6150 3925 50  0000 L CNN
F 2 "_std:_0402" H 6125 4000 60  0001 C CNN
F 3 "" H 6125 4000 60  0000 C CNN
	1    6125 4000
	-1   0    0    -1  
$EndComp
Wire Wire Line
	6125 3900 6125 3850
Connection ~ 6125 3850
$Comp
L GND #PWR028
U 1 1
P 6125 4100
F 0 "#PWR028" H 6125 3850 50  0001 C CNN
F 1 "GND" H 6125 3975 39  0000 C CNN
F 2 "" H 6125 4100 60  0000 C CNN
F 3 "" H 6125 4100 60  0000 C CNN
	1    6125 4100
	1    0    0    -1  
$EndComp
Wire Notes Line
	11225 1975 9125 1975
$Comp
L TEST W1
U 1 1
P 4025 1950
F 0 "W1" H 4225 1975 31  0000 C CNN
F 1 "IMU_CS" H 4025 2000 31  0000 C CNN
F 2 "_div:TestPad" H 4025 1950 50  0001 C CNN
F 3 "" H 4025 1950 50  0000 C CNN
	1    4025 1950
	1    0    0    -1  
$EndComp
Wire Notes Line
	4750 2275 4725 2275
$Comp
L TEST W2
U 1 1
P 4025 2050
F 0 "W2" H 4225 2075 31  0000 C CNN
F 1 "IMU_SCK" H 4025 2100 31  0000 C CNN
F 2 "_div:TestPad" H 4025 2050 50  0001 C CNN
F 3 "" H 4025 2050 50  0000 C CNN
	1    4025 2050
	1    0    0    -1  
$EndComp
$Comp
L TEST W3
U 1 1
P 4025 2150
F 0 "W3" H 4225 2175 31  0000 C CNN
F 1 "IMU_MISO" H 4025 2200 31  0000 C CNN
F 2 "_div:TestPad" H 4025 2150 50  0001 C CNN
F 3 "" H 4025 2150 50  0000 C CNN
	1    4025 2150
	1    0    0    -1  
$EndComp
$Comp
L TEST W4
U 1 1
P 4025 2250
F 0 "W4" H 4225 2275 31  0000 C CNN
F 1 "IMU_MOSI" H 4025 2300 31  0000 C CNN
F 2 "_div:TestPad" H 4025 2250 50  0001 C CNN
F 3 "" H 4025 2250 50  0000 C CNN
	1    4025 2250
	1    0    0    -1  
$EndComp
NoConn ~ 8425 4050
NoConn ~ 8425 4150
NoConn ~ 8425 4250
NoConn ~ 8425 4350
NoConn ~ 8425 4450
NoConn ~ 8425 4550
NoConn ~ 8425 4750
NoConn ~ 8425 4950
NoConn ~ 8425 5050
NoConn ~ 8425 5250
Text Notes 5850 3650 0    60   ~ 0
WIFI
Wire Wire Line
	1600 6475 1325 6475
$Comp
L R R12
U 1 1
P 5025 5500
F 0 "R12" V 5105 5500 50  0000 C CNN
F 1 "10k" V 5025 5500 50  0000 C CNN
F 2 "_std:_0402" V 4955 5500 30  0001 C CNN
F 3 "" H 5025 5500 30  0000 C CNN
	1    5025 5500
	1    0    0    -1  
$EndComp
$Comp
L R R11
U 1 1
P 4875 5500
F 0 "R11" V 4955 5500 50  0000 C CNN
F 1 "10k" V 4875 5500 50  0000 C CNN
F 2 "_std:_0402" V 4805 5500 30  0001 C CNN
F 3 "" H 4875 5500 30  0000 C CNN
	1    4875 5500
	1    0    0    -1  
$EndComp
$Comp
L R R10
U 1 1
P 4725 5500
F 0 "R10" V 4805 5500 50  0000 C CNN
F 1 "10k" V 4725 5500 50  0000 C CNN
F 2 "_std:_0402" V 4655 5500 30  0001 C CNN
F 3 "" H 4725 5500 30  0000 C CNN
	1    4725 5500
	1    0    0    -1  
$EndComp
$Comp
L R R9
U 1 1
P 4575 5500
F 0 "R9" V 4655 5500 50  0000 C CNN
F 1 "10k" V 4575 5500 50  0000 C CNN
F 2 "_std:_0402" V 4505 5500 30  0001 C CNN
F 3 "" H 4575 5500 30  0000 C CNN
	1    4575 5500
	1    0    0    -1  
$EndComp
Wire Wire Line
	5175 5300 5175 5350
Wire Wire Line
	4575 5325 5175 5325
Wire Wire Line
	5025 5325 5025 5350
Connection ~ 5175 5325
Wire Wire Line
	4875 5325 4875 5350
Connection ~ 5025 5325
Wire Wire Line
	4725 5325 4725 5350
Connection ~ 4875 5325
Wire Wire Line
	4575 5325 4575 5350
Connection ~ 4725 5325
$Comp
L NUF2042XV6 U1
U 1 1
P 6925 1275
F 0 "U1" H 6925 1762 60  0000 C CNN
F 1 "NUF2042XV6" H 6925 1656 60  0000 C CNN
F 2 "_std:SOT-563_6-lead" H 6925 925 60  0001 C CNN
F 3 "" H 6925 925 60  0000 C CNN
	1    6925 1275
	1    0    0    -1  
$EndComp
$EndSCHEMATC
